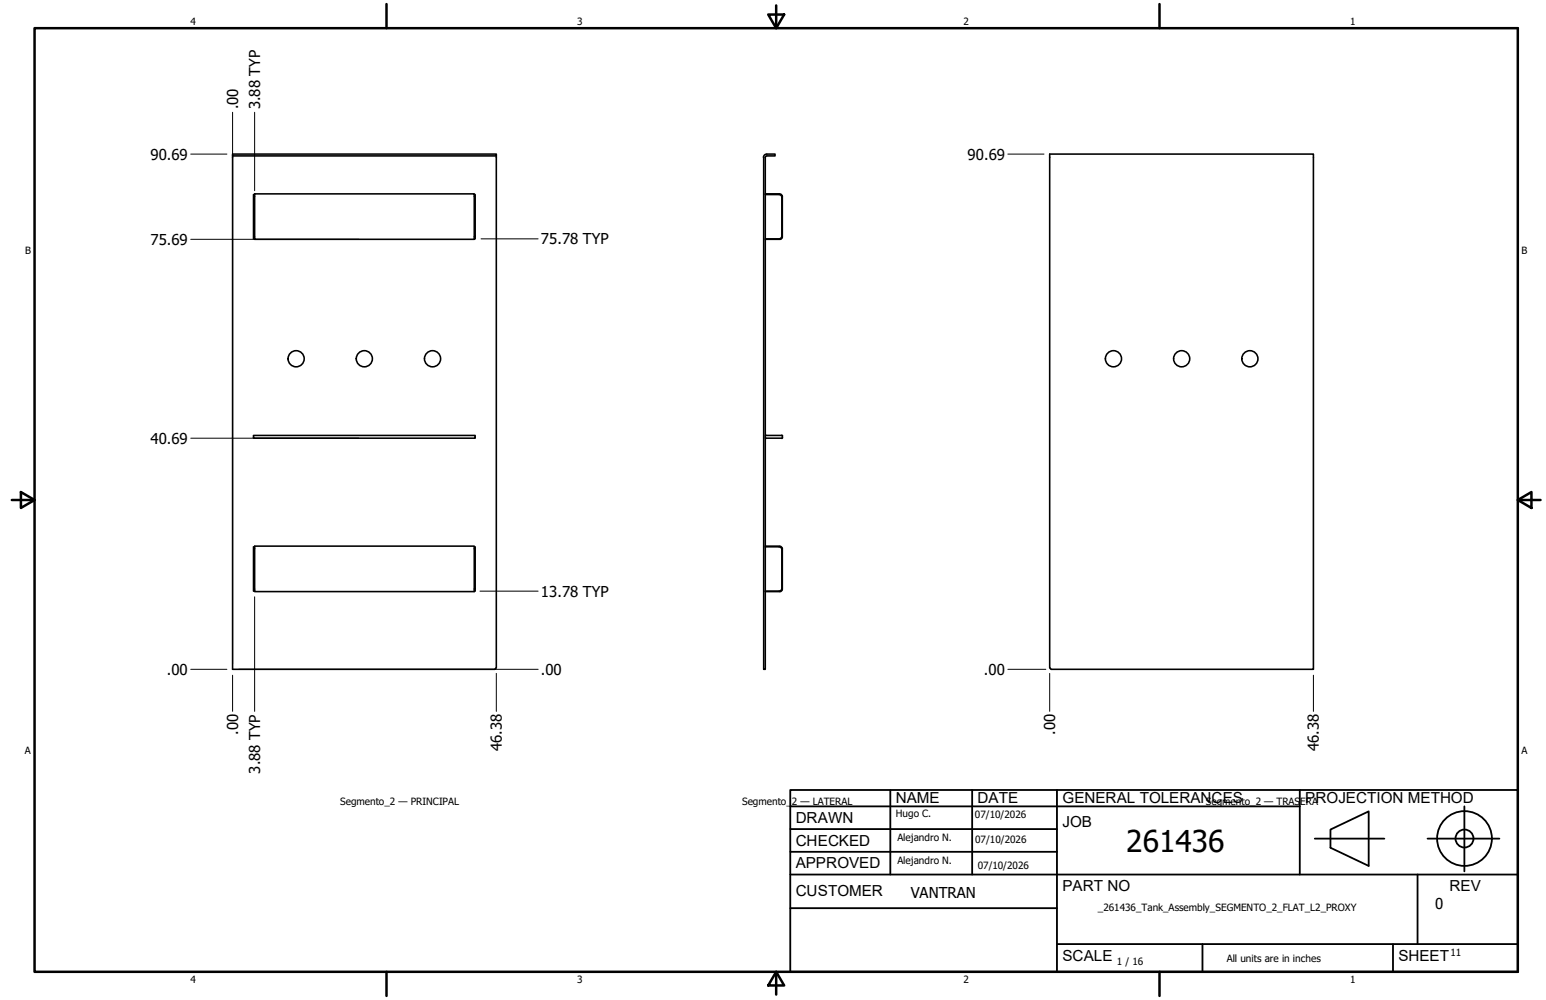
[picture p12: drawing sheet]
<svg xmlns="http://www.w3.org/2000/svg" width="432mm" height="279mm" viewBox="0 0 432 279" stroke-linecap="round" stroke-linejoin="round" font-family="sans-serif">
<!-- layer: Visible (ANSI) -->
<g fill="none" stroke="#000" stroke-width=".44">
<path d="M65 43.6h73.6v-.5h-73.6v143.9h73.1l.5-.5M71.1 54.4h-.3v12.3h.3M71.1 54.2h61.4v12.7h-61.4zM132.5 54.4h.2v12.3h-.2M138.6 43.6v143M213.2 44a.92 .92 0 0 1 1-.9h2.3v.5h-2.3l-.5 .4M213.3 43.9v143.1h.4v-143.1M213.7 54.4h3.9M213.7 54.2h4.1M217.6 54.4a.79 .79 0 0 1 .8 .7M217.8 54.2l.5 .2 .2 .5v11.3l-.2 .5-.5 .2M218.4 55.1v10.8a.79 .79 0 0 1-.8 .8"/>
<path d="M213.7 66.7h3.9M213.7 66.9h4.1M70.8 121.7h61.9v.7h-61.9zM213.7 122.3l.3 .2M214 121.6l-.3 .2M214 121.7l4.3-.1 .3 .2M214 122.4h4.3M218.5 121.9v.3M218.6 122.3l-.3 .2M71.1 152.8h-.3v12.4h.3M71.1 152.6h61.4v12.7h-61.4zM132.5 152.8h.2v12.4h-.2"/>
<path d="M213.7 152.8h3.9M213.7 152.6h4.1M217.6 152.8a.79 .79 0 0 1 .8 .8v10.7a.79 .79 0 0 1-.8 .9M217.8 152.7l.5 .1 .2 .5M218.5 153.3v11.3M213.7 165.2h3.9M213.7 165.3h4.1M218.5 164.6l-.2 .5-.5 .2M293.2 186.5l.5 .5h73.1v-143.9h-73.6v143.5"/>
<circle cx="82.7" cy="100.2" r="2.25"/>
<circle cx="101.8" cy="100.2" r="2.25"/>
<circle cx="120.8" cy="100.2" r="2.25"/>
<circle cx="311" cy="100.2" r="2.25"/>
<circle cx="330" cy="100.2" r="2.25"/>
<circle cx="349.1" cy="100.2" r="2.25"/>
</g>
<!-- layer: Borde (ANSI) -->
<g fill="none" stroke="#000" stroke-width=".7">
<path d="M9.7 7.9h414.2v263.6h-414.2zM107.9 1.1v6.8M214.6 4.1h4.4l-2.2 3.8zM216.8 1.5v6.4M323.8 1.1v6.8M3.3 139.7h6.4M5.8 137.5l3.9 2.2-3.9 2.2zM423.9 139.7l3.8-2.2v4.4zM423.9 139.7h6.4M107.9 271.5v6.8M216.8 271.5l2.2 3.8h-4.4zM216.8 271.5v6.4"/>
<path d="M323.8 271.5v6.8"/>
</g>
<!-- layer: Title (ANSI)-1 -->
<g fill="none" stroke="#000" stroke-width=".51">
<path d="M220.7 220.7h203.2v50.8h-203.2zM220.7 225.3h142.3M220.7 231.6h74.5M220.7 238h74.5M248.7 220.7v23.6M271.5 220.7v23.6M295.2 220.7v50.8M363 220.7v23.6M367.2 234.3h19.5M371.6 231.8l10.7-5.1v15.2l-10.7-5zM398.7 234.3h20.1M409 225.3v18.2"/>
<path d="M220.7 244.3h203.2M220.7 253.7h74.5M395.9 244.3v19.5M295.2 263.8h128.7M335.9 263.8v7.7M389.1 263.8v7.7"/>
<circle cx="409" cy="234.3" r="7.7"/>
<circle cx="409" cy="234.3" r="2.51"/>
</g>
<!-- layer: Cota (ANSI) -->
<g fill="none" stroke="#000" stroke-width=".28">
<path d="M65 31.4v154M71.1 31.4v21.9M53.3 43.1h10.1M281.5 43.1h10.1M53.3 66.9h46.9M134.4 66.7h15.9M53.3 122.4h46.9M71.1 166.8v32M134 165.2h16.3M53.3 187h10.1M65 188.7v10.1M66.5 187h83.8"/>
<path d="M138.6 188.2v10.6M281.5 187h10.6M293.2 188.2v10.6M366.8 188.7v10.1"/>
</g>
<text font-size="8.4" x="314.6" y="238.1">261436</text>
<g font-size="4.3">
<text x="250.2" y="224.2">NAME</text>
<text x="273" y="224.2">DATE</text>
<text x="296.7" y="224.3">GENERAL TOLERANCES</text>
<text x="364.6" y="224.3">PROJECTION METHOD</text>
<text x="222.2" y="229.9">DRAWN</text>
<text x="296.7" y="230.9">JOB</text>
<text x="222.2" y="236.3">CHECKED</text>
<text x="222.2" y="242.6">APPROVED</text>
<text x="222.2" y="250.3">CUSTOMER</text>
<text x="296.7" y="249">PART NO</text>
<text x="404.8" y="248.9">REV</text>
<text x="296.7" y="268.4">SCALE</text>
<text x="390.6" y="268.4">SHEET</text>
</g>
<g font-size="4.2">
<text x="66.5" y="30.5" transform="rotate(-90 66.5 30.5)">.00</text>
<text x="72.6" y="30.5" transform="rotate(-90 72.6 30.5)">3.88 TYP</text>
<text x="42" y="44.6">90.69</text>
<text x="270.3" y="44.6">90.69</text>
<text x="42" y="68.4">75.69</text>
<text x="151.1" y="68.3">75.78 TYP</text>
<text x="42" y="124">40.69</text>
<text x="151.1" y="166.7">13.78 TYP</text>
<text x="46.6" y="188.5">.00</text>
<text x="151.1" y="188.5">.00</text>
<text x="274.8" y="188.5">.00</text>
<text x="66.5" y="205.4" transform="rotate(-90 66.5 205.4)">.00</text>
<text x="140.1" y="209.9" transform="rotate(-90 140.1 209.9)">46.38</text>
<text x="294.7" y="205.4" transform="rotate(-90 294.7 205.4)">.00</text>
<text x="368.4" y="209.9" transform="rotate(-90 368.4 209.9)">46.38</text>
<text x="72.6" y="216.2" transform="rotate(-90 72.6 216.2)">3.88 TYP</text>
<text x="254.4" y="250.8">VANTRAN</text>
<text x="400.9" y="254">0</text>
</g>
<g font-size="2.8">
<text x="53.2" y="6.9">4</text>
<text x="161.2" y="6.9">3</text>
<text x="269.1" y="6.9">2</text>
<text x="377.1" y="6.9">1</text>
<text x="7" y="70.9">B</text>
<text x="424.9" y="70.9">B</text>
<text x="6.9" y="210.6">A</text>
<text x="424.9" y="210.6">A</text>
<text x="95" y="224.9">Segmento_2 — PRINCIPAL</text>
<text x="207.3" y="224.9">Segmento_</text>
<text x="221.2" y="224.9">2 — LATERAL</text>
<text x="336.8" y="224.9">Segmento_2 — TRAS</text>
<text x="363.2" y="224.9">ERA</text>
<text x="250.2" y="228.3">Hugo C.</text>
<text x="272.3" y="228.4">07/10/2026</text>
<text x="250.6" y="234.9">Alejandro N.</text>
<text x="272.4" y="235.6">07/10/2026</text>
<text x="250.6" y="241.5">Alejandro N.</text>
<text x="273.1" y="242.8">07/10/2026</text>
<text x="306.6" y="254.5">_261436_Tank_Assembly_SEGMENTO_2_FLAT_L2_PROXY</text>
<text x="312" y="269.7">1 / 16</text>
<text x="342.6" y="268.7">All units are in inches</text>
<text x="405.1" y="267.1">11</text>
<text x="53.2" y="274.6">4</text>
<text x="161.2" y="274.6">3</text>
<text x="269.1" y="274.6">2</text>
<text x="377.1" y="274.6">1</text>
</g>
</svg>
